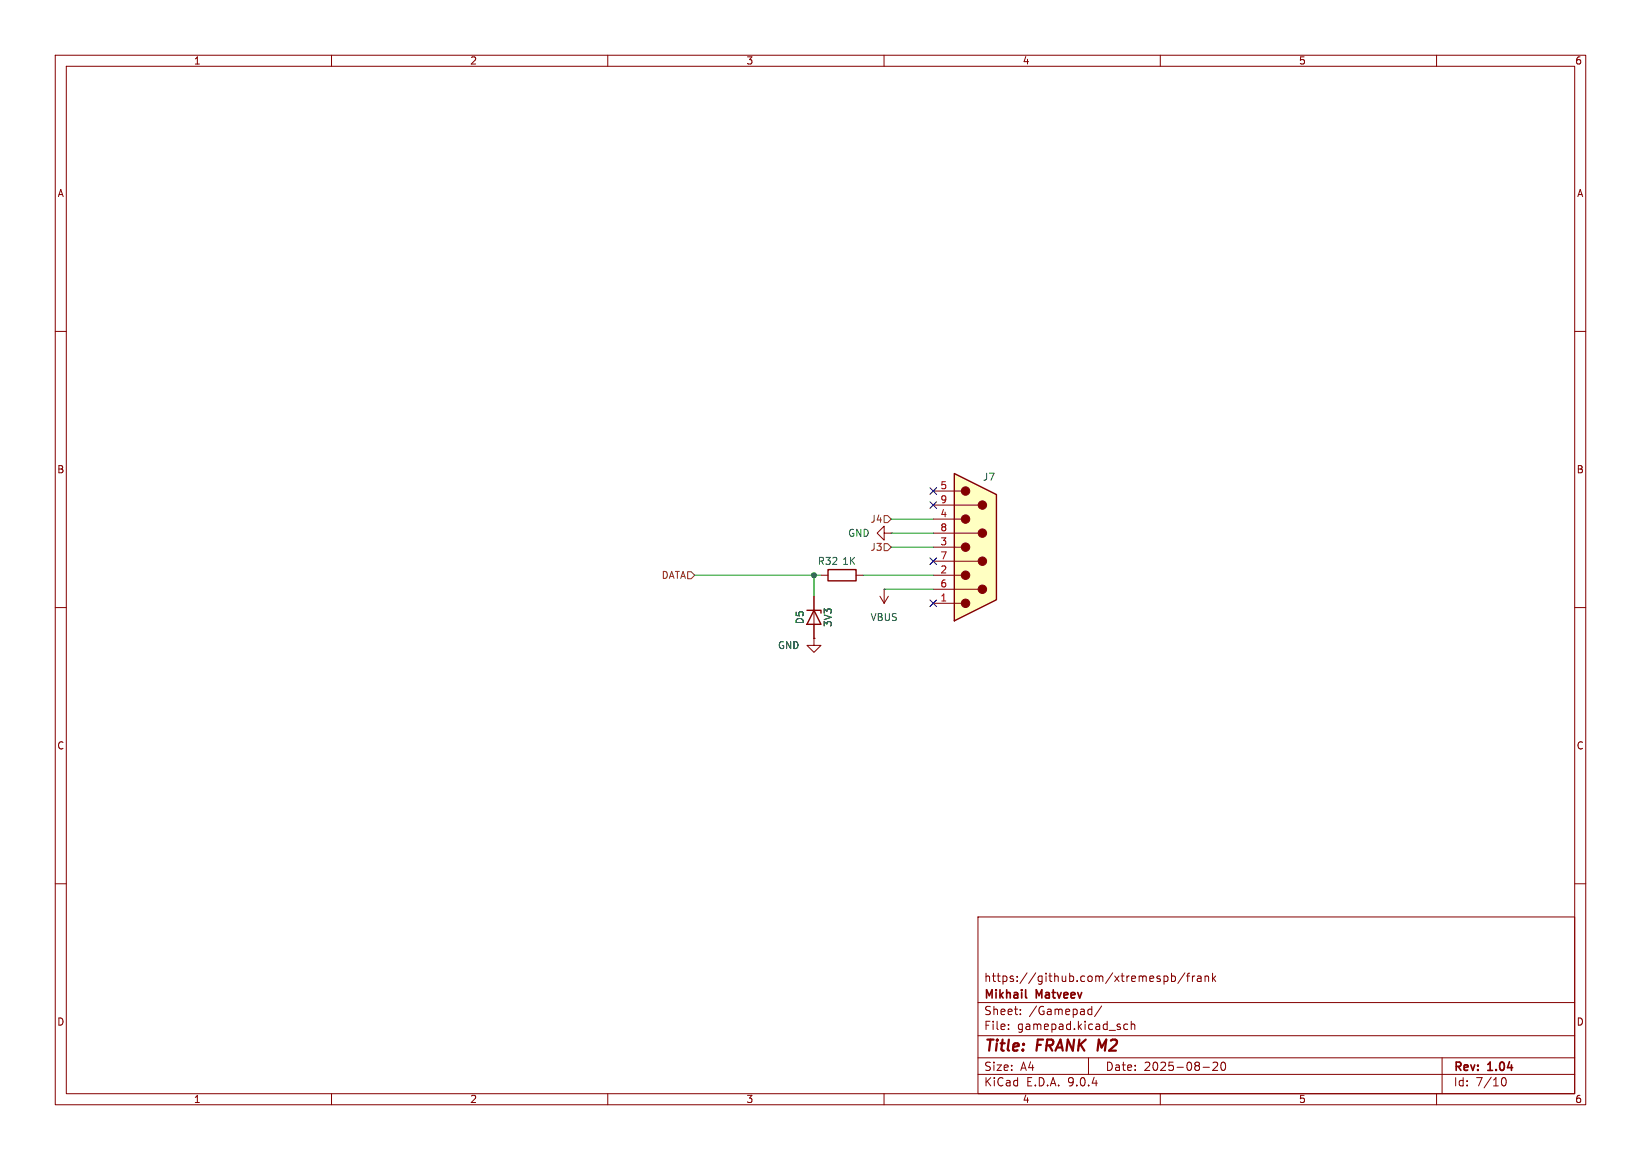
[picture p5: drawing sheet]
(kicad_sch
 (version 20250114)
 (generator "eeschema")
 (generator_version "9.0")
 (paper "A4")
 (title_block
  (title "FRANK M2")
  (date "2025-08-20")
  (rev "1.04")
  (company "Mikhail Matveev")
  (comment 1 "https://github.com/xtremespb/frank"))
 (lib_symbols
  (symbol "Device:D_Zener"
   (pin_numbers (hide yes))
   (pin_names
    (offset 1.016) (hide yes)) (exclude_from_sim no) (in_bom yes) (on_board yes)
   (property "Reference" "D" (at 0 2.54 0) (effects (font (size 1.27 1.27))))
   (property "Value" "D_Zener" (at 0 -2.54 0) (effects (font (size 1.27 1.27))))
   (property "Footprint" "" (at 0 0 0) (effects (font (size 1.27 1.27)) (hide yes)))
   (property "Datasheet" "~" (at 0 0 0) (effects (font (size 1.27 1.27)) (hide yes)))
   (property "Description" "Zener diode" (at 0 0 0) (effects (font (size 1.27 1.27)) (hide yes)))
   (symbol "D_Zener_0_1"
    (polyline (pts (xy -1.27 -1.27) (xy -1.27 1.27) (xy -0.762 1.27)) (stroke (width 0.254) (type default)) (fill (type none)))
    (polyline (pts (xy 1.27 0) (xy -1.27 0)) (stroke (width 0) (type default)) (fill (type none)))
    (polyline (pts (xy 1.27 -1.27) (xy 1.27 1.27) (xy -1.27 0) (xy 1.27 -1.27)) (stroke (width 0.254) (type default)) (fill (type none))))
   (symbol "D_Zener_1_1"
    (pin passive line (at -3.81 0 0) (length 2.54) (name "K" (effects (font (size 1.27 1.27)))) (number "1" (effects (font (size 1.27 1.27)))))
    (pin passive line (at 3.81 0 180) (length 2.54) (name "A" (effects (font (size 1.27 1.27)))) (number "2" (effects (font (size 1.27 1.27))))))
   (embedded_fonts no))
  (symbol "Device:R"
   (pin_numbers (hide yes))
   (pin_names
    (offset 0)) (exclude_from_sim no) (in_bom yes) (on_board yes)
   (property "Reference" "R" (at 2.032 0 90) (effects (font (size 1.27 1.27))))
   (property "Value" "R" (at 0 0 90) (effects (font (size 1.27 1.27))))
   (property "Footprint" "" (at -1.778 0 90) (effects (font (size 1.27 1.27)) (hide yes)))
   (property "Datasheet" "~" (at 0 0 0) (effects (font (size 1.27 1.27)) (hide yes)))
   (property "Description" "Resistor" (at 0 0 0) (effects (font (size 1.27 1.27)) (hide yes)))
   (symbol "R_0_1"
    (rectangle (start -1.016 -2.54) (end 1.016 2.54) (stroke (width 0.254) (type default)) (fill (type none))))
   (symbol "R_1_1"
    (pin passive line (at 0 3.81 270) (length 1.27) (name "~" (effects (font (size 1.27 1.27)))) (number "1" (effects (font (size 1.27 1.27)))))
    (pin passive line (at 0 -3.81 90) (length 1.27) (name "~" (effects (font (size 1.27 1.27)))) (number "2" (effects (font (size 1.27 1.27))))))
   (embedded_fonts no))
  (symbol "FRANK:DB9_Male_Small"
   (pin_names
    (offset 1.016) (hide yes)) (exclude_from_sim no) (in_bom yes) (on_board yes)
   (property "Reference" "JOY1" (at 1.27 12.7 0) (effects (font (size 1.27 1.27)) (justify left)))
   (property "Value" "Joystick" (at -2.54 15.24 0) (effects (font (size 1.27 1.27)) (justify left) (hide yes)))
   (property "Footprint" "LIBS:DSUB-9" (at 0 0 0) (effects (font (size 1.27 1.27)) (hide yes)))
   (property "Datasheet" "~" (at 0 0 0) (effects (font (size 1.27 1.27)) (hide yes)))
   (property "Description" "" (at 0 0 0) (effects (font (size 1.27 1.27)) (hide yes)))
   (symbol "DB9_Male_Small_0_1"
    (polyline (pts (xy -3.81 10.16) (xy -2.54 10.16)) (stroke (width 0) (type default)) (fill (type none)))
    (polyline (pts (xy -3.81 7.62) (xy 0.508 7.62)) (stroke (width 0) (type default)) (fill (type none)))
    (polyline (pts (xy -3.81 5.08) (xy -2.54 5.08)) (stroke (width 0) (type default)) (fill (type none)))
    (polyline (pts (xy -3.81 2.54) (xy 0.508 2.54)) (stroke (width 0) (type default)) (fill (type none)))
    (polyline (pts (xy -3.81 0) (xy -2.54 0)) (stroke (width 0) (type default)) (fill (type none)))
    (polyline (pts (xy -3.81 -2.54) (xy 0.508 -2.54)) (stroke (width 0) (type default)) (fill (type none)))
    (polyline (pts (xy -3.81 -5.08) (xy -2.54 -5.08)) (stroke (width 0) (type default)) (fill (type none)))
    (polyline (pts (xy -3.81 -7.62) (xy 0.508 -7.62)) (stroke (width 0) (type default)) (fill (type none)))
    (polyline (pts (xy -3.81 -10.16) (xy -2.54 -10.16)) (stroke (width 0) (type default)) (fill (type none)))
    (polyline (pts (xy -3.81 -13.335) (xy -3.81 13.335) (xy 3.81 9.525) (xy 3.81 -9.525) (xy -3.81 -13.335)) (stroke (width 0.254) (type default)) (fill (type background)))
    (circle (center -1.778 10.16) (radius 0.762) (stroke (width 0) (type default)) (fill (type outline)))
    (circle (center -1.778 5.08) (radius 0.762) (stroke (width 0) (type default)) (fill (type outline)))
    (circle (center -1.778 0) (radius 0.762) (stroke (width 0) (type default)) (fill (type outline)))
    (circle (center -1.778 -5.08) (radius 0.762) (stroke (width 0) (type default)) (fill (type outline)))
    (circle (center -1.778 -10.16) (radius 0.762) (stroke (width 0) (type default)) (fill (type outline)))
    (circle (center 1.27 7.62) (radius 0.762) (stroke (width 0) (type default)) (fill (type outline)))
    (circle (center 1.27 2.54) (radius 0.762) (stroke (width 0) (type default)) (fill (type outline)))
    (circle (center 1.27 -2.54) (radius 0.762) (stroke (width 0) (type default)) (fill (type outline)))
    (circle (center 1.27 -7.62) (radius 0.762) (stroke (width 0) (type default)) (fill (type outline))))
   (symbol "DB9_Male_Small_1_1"
    (pin passive line (at -7.62 10.16 0) (length 3.81) (name "5" (effects (font (size 1.27 1.27)))) (number "5" (effects (font (size 1.27 1.27)))))
    (pin passive line (at -7.62 7.62 0) (length 3.81) (name "9" (effects (font (size 1.27 1.27)))) (number "9" (effects (font (size 1.27 1.27)))))
    (pin passive line (at -7.62 5.08 0) (length 3.81) (name "4" (effects (font (size 1.27 1.27)))) (number "4" (effects (font (size 1.27 1.27)))))
    (pin passive line (at -7.62 2.54 0) (length 3.81) (name "8" (effects (font (size 1.27 1.27)))) (number "8" (effects (font (size 1.27 1.27)))))
    (pin passive line (at -7.62 0 0) (length 3.81) (name "3" (effects (font (size 1.27 1.27)))) (number "3" (effects (font (size 1.27 1.27)))))
    (pin passive line (at -7.62 -2.54 0) (length 3.81) (name "7" (effects (font (size 1.27 1.27)))) (number "7" (effects (font (size 1.27 1.27)))))
    (pin passive line (at -7.62 -5.08 0) (length 3.81) (name "2" (effects (font (size 1.27 1.27)))) (number "2" (effects (font (size 1.27 1.27)))))
    (pin passive line (at -7.62 -7.62 0) (length 3.81) (name "6" (effects (font (size 1.27 1.27)))) (number "6" (effects (font (size 1.27 1.27)))))
    (pin passive line (at -7.62 -10.16 0) (length 3.81) (name "1" (effects (font (size 1.27 1.27)))) (number "1" (effects (font (size 1.27 1.27))))))
   (embedded_fonts no))
  (symbol "GND_1"
   (power)
   (pin_numbers (hide yes))
   (pin_names
    (offset 0) (hide yes)) (exclude_from_sim no) (in_bom yes) (on_board yes)
   (property "Reference" "#PWR" (at 0 -6.35 0) (effects (font (size 1.27 1.27)) (hide yes)))
   (property "Value" "GND" (at 0 -3.81 0) (effects (font (size 1.27 1.27))))
   (property "Footprint" "" (at 0 0 0) (effects (font (size 1.27 1.27)) (hide yes)))
   (property "Datasheet" "" (at 0 0 0) (effects (font (size 1.27 1.27)) (hide yes)))
   (property "Description" "Power symbol creates a global label with name \"GND\" , ground" (at 0 0 0) (effects (font (size 1.27 1.27)) (hide yes)))
   (symbol "GND_1_0_1"
    (polyline (pts (xy 0 0) (xy 0 -1.27) (xy 1.27 -1.27) (xy 0 -2.54) (xy -1.27 -1.27) (xy 0 -1.27)) (stroke (width 0) (type default)) (fill (type none))))
   (symbol "GND_1_1_1"
    (pin power_in line (at 0 0 270) (length 0) (name "~" (effects (font (size 1.27 1.27)))) (number "1" (effects (font (size 1.27 1.27))))))
   (embedded_fonts no))
  (symbol "power:GND"
   (power)
   (pin_numbers (hide yes))
   (pin_names
    (offset 0) (hide yes)) (exclude_from_sim no) (in_bom yes) (on_board yes)
   (property "Reference" "#PWR" (at 0 -6.35 0) (effects (font (size 1.27 1.27)) (hide yes)))
   (property "Value" "GND" (at 0 -3.81 0) (effects (font (size 1.27 1.27))))
   (property "Footprint" "" (at 0 0 0) (effects (font (size 1.27 1.27)) (hide yes)))
   (property "Datasheet" "" (at 0 0 0) (effects (font (size 1.27 1.27)) (hide yes)))
   (property "Description" "Power symbol creates a global label with name \"GND\" , ground" (at 0 0 0) (effects (font (size 1.27 1.27)) (hide yes)))
   (symbol "GND_0_1"
    (polyline (pts (xy 0 0) (xy 0 -1.27) (xy 1.27 -1.27) (xy 0 -2.54) (xy -1.27 -1.27) (xy 0 -1.27)) (stroke (width 0) (type default)) (fill (type none))))
   (symbol "GND_1_1"
    (pin power_in line (at 0 0 270) (length 0) (name "~" (effects (font (size 1.27 1.27)))) (number "1" (effects (font (size 1.27 1.27))))))
   (embedded_fonts no))
  (symbol "power:VBUS"
   (power)
   (pin_numbers (hide yes))
   (pin_names
    (offset 0) (hide yes)) (exclude_from_sim no) (in_bom yes) (on_board yes)
   (property "Reference" "#PWR" (at 0 -3.81 0) (effects (font (size 1.27 1.27)) (hide yes)))
   (property "Value" "VBUS" (at 0 3.556 0) (effects (font (size 1.27 1.27))))
   (property "Footprint" "" (at 0 0 0) (effects (font (size 1.27 1.27)) (hide yes)))
   (property "Datasheet" "" (at 0 0 0) (effects (font (size 1.27 1.27)) (hide yes)))
   (property "Description" "Power symbol creates a global label with name \"VBUS\"" (at 0 0 0) (effects (font (size 1.27 1.27)) (hide yes)))
   (symbol "VBUS_0_1"
    (polyline (pts (xy -0.762 1.27) (xy 0 2.54)) (stroke (width 0) (type default)) (fill (type none)))
    (polyline (pts (xy 0 2.54) (xy 0.762 1.27)) (stroke (width 0) (type default)) (fill (type none)))
    (polyline (pts (xy 0 0) (xy 0 2.54)) (stroke (width 0) (type default)) (fill (type none))))
   (symbol "VBUS_1_1"
    (pin power_in line (at 0 0 90) (length 0) (name "~" (effects (font (size 1.27 1.27)))) (number "1" (effects (font (size 1.27 1.27))))))
   (embedded_fonts no)))
 (junction
  (at 147.32 104.14)
  (diameter 0)
  (color 0 0 0 0))
 (no_connect
  (at 168.91 91.44))
 (no_connect
  (at 168.91 88.9))
 (no_connect
  (at 168.91 101.6))
 (no_connect
  (at 168.91 109.22))
 (wire
  (pts (xy 161.29 99.06) (xy 168.91 99.06))
  (stroke (width 0) (type default)))
 (wire
  (pts (xy 161.29 93.98) (xy 168.91 93.98))
  (stroke (width 0) (type default)))
 (wire
  (pts (xy 160.02 106.68) (xy 168.91 106.68))
  (stroke (width 0) (type default)))
 (wire
  (pts (xy 147.32 104.14) (xy 147.32 107.95))
  (stroke (width 0) (type default)))
 (wire
  (pts (xy 125.73 104.14) (xy 147.32 104.14))
  (stroke (width 0) (type default)))
 (wire
  (pts (xy 148.59 104.14) (xy 147.32 104.14))
  (stroke (width 0) (type default)))
 (wire
  (pts (xy 161.29 96.52) (xy 168.91 96.52))
  (stroke (width 0) (type default)))
 (wire
  (pts (xy 156.21 104.14) (xy 168.91 104.14))
  (stroke (width 0) (type default)))
 (hierarchical_label "J4"
  (shape input)
  (at 161.29 93.98 180)
  (effects (font (size 1.27 1.27)) (justify right)))
 (hierarchical_label "J3"
  (shape input)
  (at 161.29 99.06 180)
  (effects (font (size 1.27 1.27)) (justify right)))
 (hierarchical_label "DATA"
  (shape input)
  (at 125.73 104.14 180)
  (effects (font (size 1.27 1.27)) (justify right)))
 (symbol
  (lib_id "power:GND")
  (at 147.32 115.57 0)
  (unit 1)
  (exclude_from_sim no)
  (in_bom yes)
  (on_board yes)
  (dnp no)
  (property "Reference" "#PWR061" (at 147.32 121.92 0) (effects (font (size 1.27 1.27)) (hide yes)))
  (property "Value" "GND" (at 144.78 116.84 0) (effects (font (size 1.27 1.27)) (justify right)))
  (property "Footprint" "" (at 147.32 115.57 0) (effects (font (size 1.27 1.27)) (hide yes)))
  (property "Datasheet" "" (at 147.32 115.57 0) (effects (font (size 1.27 1.27)) (hide yes)))
  (property "Description" "Power symbol creates a global label with name \"GND\" , ground" (at 147.32 115.57 0) (effects (font (size 1.27 1.27)) (hide yes)))
  (pin "1"))
 (symbol
  (lib_id "Device:D_Zener")
  (at 147.32 111.76 270)
  (unit 1)
  (exclude_from_sim no)
  (in_bom yes)
  (on_board yes)
  (dnp no)
  (property "Reference" "D5" (at 144.78 111.76 0) (effects (font (size 1.27 1.27))))
  (property "Value" "3V3" (at 149.86 111.76 0) (effects (font (size 1.27 1.27))))
  (property "Footprint" "FRANK:Diode (SOD-123)" (at 147.32 111.76 0) (effects (font (size 1.27 1.27)) (hide yes)))
  (property "Datasheet" "https://www.vishay.com/docs/83335/bzx384g.pdf" (at 147.32 111.76 0) (effects (font (size 1.27 1.27)) (hide yes)))
  (property "Description" "" (at 147.32 111.76 0) (effects (font (size 1.27 1.27)) (hide yes)))
  (property "AliExpress" "https://www.aliexpress.com/item/1005006143480992.html" (at 147.32 111.76 0) (effects (font (size 1.27 1.27)) (hide yes)))
  (property "Height" "" (at 147.32 111.76 0) (effects (font (size 1.27 1.27)) (hide yes)))
  (property "Manufacturer_Name" "" (at 147.32 111.76 0) (effects (font (size 1.27 1.27)) (hide yes)))
  (property "Manufacturer_Part_Number" "" (at 147.32 111.76 0) (effects (font (size 1.27 1.27)) (hide yes)))
  (property "Mouser Part Number" "" (at 147.32 111.76 0) (effects (font (size 1.27 1.27)) (hide yes)))
  (property "Mouser Price/Stock" "" (at 147.32 111.76 0) (effects (font (size 1.27 1.27)) (hide yes)))
  (pin "1")
  (pin "2"))
 (symbol
  (lib_id "power:VBUS")
  (at 160.02 106.68 180)
  (unit 1)
  (exclude_from_sim no)
  (in_bom yes)
  (on_board yes)
  (dnp no)
  (fields_autoplaced yes)
  (property "Reference" "#PWR060" (at 160.02 102.87 0) (effects (font (size 1.27 1.27)) (hide yes)))
  (property "Value" "VBUS" (at 160.02 111.76 0) (effects (font (size 1.27 1.27))))
  (property "Footprint" "" (at 160.02 106.68 0) (effects (font (size 1.27 1.27)) (hide yes)))
  (property "Datasheet" "" (at 160.02 106.68 0) (effects (font (size 1.27 1.27)) (hide yes)))
  (property "Description" "Power symbol creates a global label with name \"VBUS\"" (at 160.02 106.68 0) (effects (font (size 1.27 1.27)) (hide yes)))
  (pin "1"))
 (symbol
  (lib_id "FRANK:DB9_Male_Small")
  (at 176.53 99.06 0)
  (unit 1)
  (exclude_from_sim no)
  (in_bom yes)
  (on_board yes)
  (dnp no)
  (property "Reference" "J7" (at 177.8 86.36 0) (effects (font (size 1.27 1.27)) (justify left)))
  (property "Value" "D-SUB 9 Male" (at 173.99 83.82 0) (effects (font (size 1.27 1.27)) (justify left) (hide yes)))
  (property "Footprint" "FRANK:D-SUB (9 pin, male, top mount)" (at 176.53 99.06 0) (effects (font (size 1.27 1.27)) (hide yes)))
  (property "Datasheet" "https://eu.mouser.com/datasheet/2/578/original-3313093.pdf" (at 176.53 99.06 0) (effects (font (size 1.27 1.27)) (hide yes)))
  (property "Description" "" (at 176.53 99.06 0) (effects (font (size 1.27 1.27)) (hide yes)))
  (property "AliExpress" "https://www.aliexpress.com/item/4001214300548.html" (at 176.53 99.06 0) (effects (font (size 1.27 1.27)) (hide yes)))
  (property "Height" "" (at 176.53 99.06 0) (effects (font (size 1.27 1.27)) (hide yes)))
  (property "Manufacturer_Name" "" (at 176.53 99.06 0) (effects (font (size 1.27 1.27)) (hide yes)))
  (property "Manufacturer_Part_Number" "" (at 176.53 99.06 0) (effects (font (size 1.27 1.27)) (hide yes)))
  (property "Mouser Part Number" "" (at 176.53 99.06 0) (effects (font (size 1.27 1.27)) (hide yes)))
  (property "Mouser Price/Stock" "" (at 176.53 99.06 0) (effects (font (size 1.27 1.27)) (hide yes)))
  (pin "1")
  (pin "2")
  (pin "3")
  (pin "4")
  (pin "5")
  (pin "6")
  (pin "7")
  (pin "8")
  (pin "9"))
 (symbol
  (lib_name "GND_1")
  (lib_id "power:GND")
  (at 161.29 96.52 270)
  (unit 1)
  (exclude_from_sim no)
  (in_bom yes)
  (on_board yes)
  (dnp no)
  (fields_autoplaced yes)
  (property "Reference" "#PWR059" (at 154.94 96.52 0) (effects (font (size 1.27 1.27)) (hide yes)))
  (property "Value" "GND" (at 157.48 96.5199 90) (effects (font (size 1.27 1.27)) (justify right)))
  (property "Footprint" "" (at 161.29 96.52 0) (effects (font (size 1.27 1.27)) (hide yes)))
  (property "Datasheet" "" (at 161.29 96.52 0) (effects (font (size 1.27 1.27)) (hide yes)))
  (property "Description" "Power symbol creates a global label with name \"GND\" , ground" (at 161.29 96.52 0) (effects (font (size 1.27 1.27)) (hide yes)))
  (pin "1"))
 (symbol
  (lib_id "Device:R")
  (at 152.4 104.14 90)
  (unit 1)
  (exclude_from_sim no)
  (in_bom yes)
  (on_board yes)
  (dnp no)
  (property "Reference" "R32" (at 149.86 101.6 90) (effects (font (size 1.27 1.27))))
  (property "Value" "1K" (at 153.67 101.6 90) (effects (font (size 1.27 1.27))))
  (property "Footprint" "FRANK:Combined 0805 RE" (at 152.4 105.918 90) (effects (font (size 1.27 1.27)) (hide yes)))
  (property "Datasheet" "https://www.vishay.com/docs/28952/mcs0402at-mct0603at-mcu0805at-mca1206at.pdf" (at 152.4 104.14 0) (effects (font (size 1.27 1.27)) (hide yes)))
  (property "Description" "" (at 152.4 104.14 0) (effects (font (size 1.27 1.27)) (hide yes)))
  (property "AliExpress" "https://www.aliexpress.com/item/1005005945735199.html" (at 152.4 104.14 0) (effects (font (size 1.27 1.27)) (hide yes)))
  (property "Height" "" (at 152.4 104.14 90) (effects (font (size 1.27 1.27)) (hide yes)))
  (property "Manufacturer_Name" "" (at 152.4 104.14 90) (effects (font (size 1.27 1.27)) (hide yes)))
  (property "Manufacturer_Part_Number" "" (at 152.4 104.14 90) (effects (font (size 1.27 1.27)) (hide yes)))
  (property "Mouser Part Number" "" (at 152.4 104.14 90) (effects (font (size 1.27 1.27)) (hide yes)))
  (property "Mouser Price/Stock" "" (at 152.4 104.14 90) (effects (font (size 1.27 1.27)) (hide yes)))
  (pin "1")
  (pin "2")))
